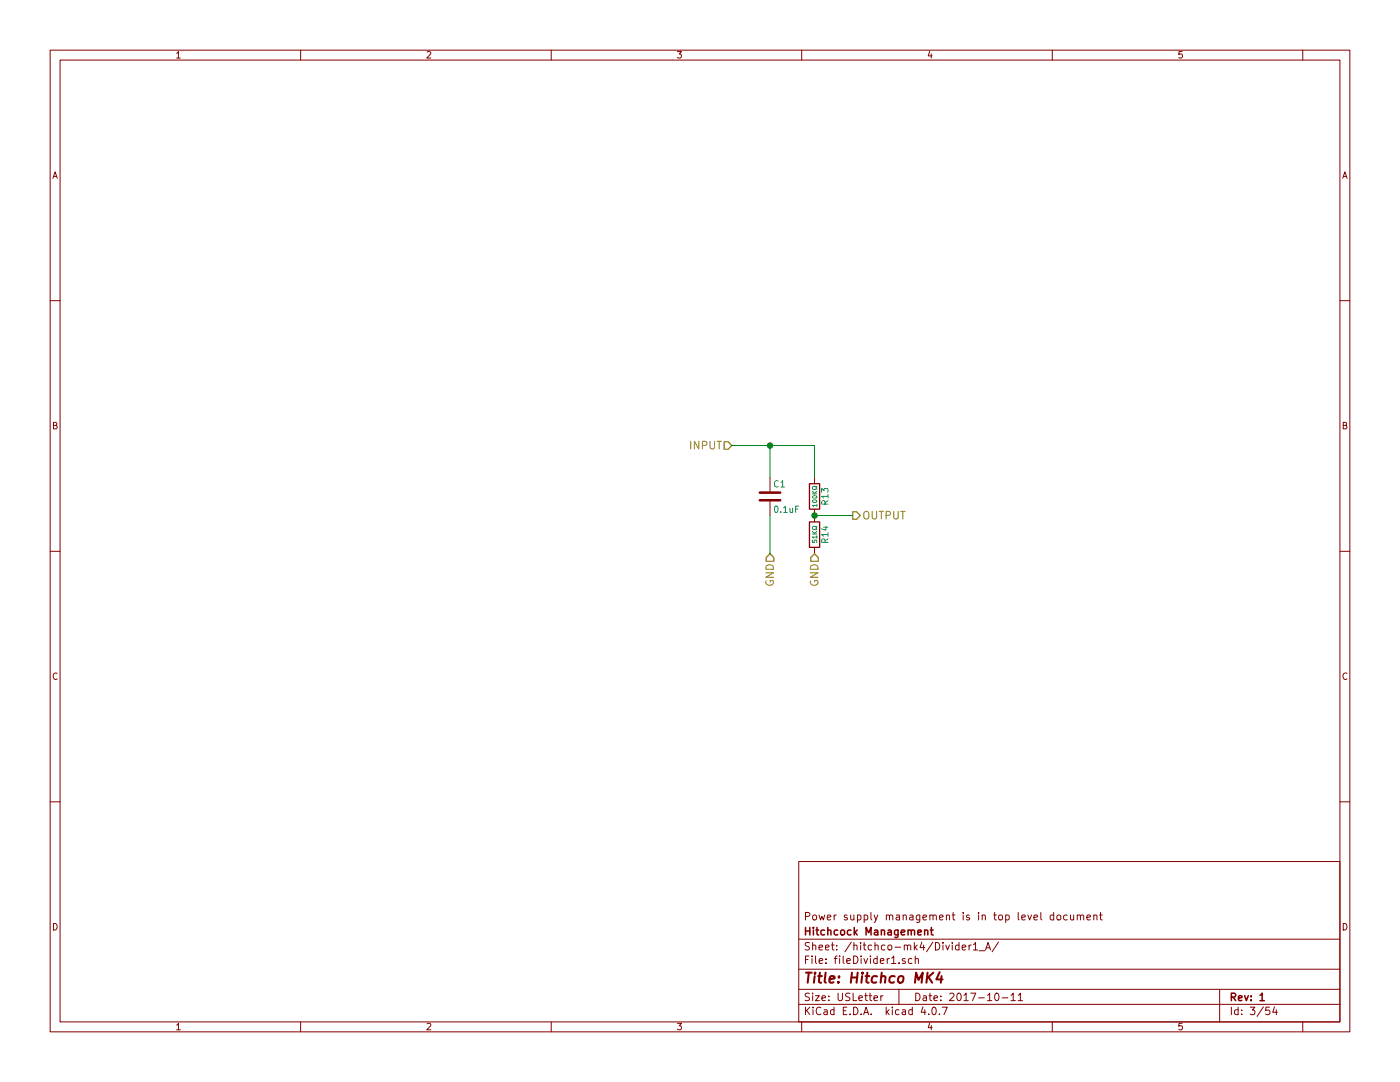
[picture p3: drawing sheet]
EESchema Schematic File Version 2
LIBS:power
LIBS:device
LIBS:switches
LIBS:relays
LIBS:motors
LIBS:transistors
LIBS:conn
LIBS:linear
LIBS:regul
LIBS:74xx
LIBS:cmos4000
LIBS:adc-dac
LIBS:memory
LIBS:xilinx
LIBS:microcontrollers
LIBS:dsp
LIBS:microchip
LIBS:analog_switches
LIBS:motorola
LIBS:texas
LIBS:intel
LIBS:audio
LIBS:interface
LIBS:digital-audio
LIBS:philips
LIBS:display
LIBS:cypress
LIBS:siliconi
LIBS:opto
LIBS:atmel
LIBS:contrib
LIBS:valves
LIBS:freetronics_schematic
LIBS:cd4013b
LIBS:ncs3s1205sc
LIBS:lca715
LIBS:SN74HC595N
LIBS:CD74HC4067
LIBS:hitchco-mk4-cache
EELAYER 25 0
EELAYER END
$Descr USLetter 11000 8500
encoding utf-8
Sheet 50 54
Title "Hitchco MK4"
Date "2017-10-11"
Rev "1"
Comp "Hitchcock Management"
Comment1 "Power supply management is in top level document"
Comment2 ""
Comment3 ""
Comment4 ""
$EndDescr
$Comp
L R R13
U 1 1
P 6400 3900
AR Path="/59DEA30F/59DEB6EE/59DE89F0" Ref="R13"  Part="1" 
AR Path="/59DEA30F/59DEB7EF/59DE89F0" Ref="R23"  Part="1" 
AR Path="/59DEA30F/59DEB806/59DE89F0" Ref="R25"  Part="1" 
AR Path="/59DEA30F/5B299336/59DE89F0" Ref="R118"  Part="1" 
F 0 "R25" V 6480 3900 50  0000 C CNN
F 1 "100KΩ" V 6400 3900 35  0000 C CNN
F 2 "Resistors_THT:R_Axial_DIN0204_L3.6mm_D1.6mm_P5.08mm_Horizontal" V 6330 3900 50  0001 C CNN
F 3 "" H 6400 3900 50  0001 C CNN
F 4 "BC100KXCT-ND" H 6480 4000 50  0001 C CNN "digikey-pn"
F 5 "MBA02040C1003FRP00" H 6480 4000 50  0001 C CNN "mfg-pn"
	1    6400 3900
	1    0    0    -1  
$EndComp
$Comp
L R R14
U 1 1
P 6400 4200
AR Path="/59DEA30F/59DEB6EE/59DE89F7" Ref="R14"  Part="1" 
AR Path="/59DEA30F/59DEB7EF/59DE89F7" Ref="R24"  Part="1" 
AR Path="/59DEA30F/59DEB806/59DE89F7" Ref="R26"  Part="1" 
AR Path="/59DEA30F/5B299336/59DE89F7" Ref="R119"  Part="1" 
F 0 "R26" V 6480 4200 50  0000 C CNN
F 1 "51KΩ" V 6400 4200 35  0000 C CNN
F 2 "Resistors_THT:R_Axial_DIN0204_L3.6mm_D1.6mm_P5.08mm_Horizontal" V 6330 4200 50  0001 C CNN
F 3 "" H 6400 4200 50  0001 C CNN
F 4 "BC3531CT-ND" H 6480 4300 50  0001 C CNN "digikey-pn"
F 5 "MBA02040C5102FRP00" H 6480 4300 50  0001 C CNN "mfg-pn"
	1    6400 4200
	1    0    0    -1  
$EndComp
$Comp
L C C1
U 1 1
P 6050 3900
AR Path="/59DEA30F/59DEB6EE/5A20FF8E" Ref="C1"  Part="1" 
AR Path="/59DEA30F/59DEB7EF/5A20FF8E" Ref="C8"  Part="1" 
AR Path="/59DEA30F/59DEB806/5A20FF8E" Ref="C9"  Part="1" 
AR Path="/59DEA30F/5B299336/5A20FF8E" Ref="C15"  Part="1" 
F 0 "C9" H 6075 4000 50  0000 L CNN
F 1 "0.1uF" H 6075 3800 50  0000 L CNN
F 2 "C_Rect_L5.08mm_W3.175mm_P2.54mm:C_Rect_L5.08mm_W3.175mm_P2.54mm" H 6088 3750 50  0001 C CNN
F 3 "http://datasheets.avx.com/AR-Series.pdf" H 6050 3900 50  0001 C CNN
F 4 "478-5096-ND" H 6075 4100 50  0001 C CNN "digikey-pn"
F 5 "AR205F104K4R" H 6075 4100 50  0001 C CNN "mfg-pn"
	1    6050 3900
	1    0    0    -1  
$EndComp
Text HLabel 5750 3500 0    60   Input ~ 0
INPUT
Text HLabel 6700 4050 2    60   Output ~ 0
OUTPUT
Text HLabel 6400 4350 3    60   Input ~ 0
GND
Text HLabel 6050 4350 3    60   Input ~ 0
GND
Wire Wire Line
	6050 4050 6050 4350
Wire Wire Line
	6400 3500 6400 3750
Wire Wire Line
	5750 3500 6400 3500
Wire Wire Line
	6050 3500 6050 3750
Wire Wire Line
	6700 4050 6400 4050
Connection ~ 6050 3500
Connection ~ 6400 4050
$EndSCHEMATC
